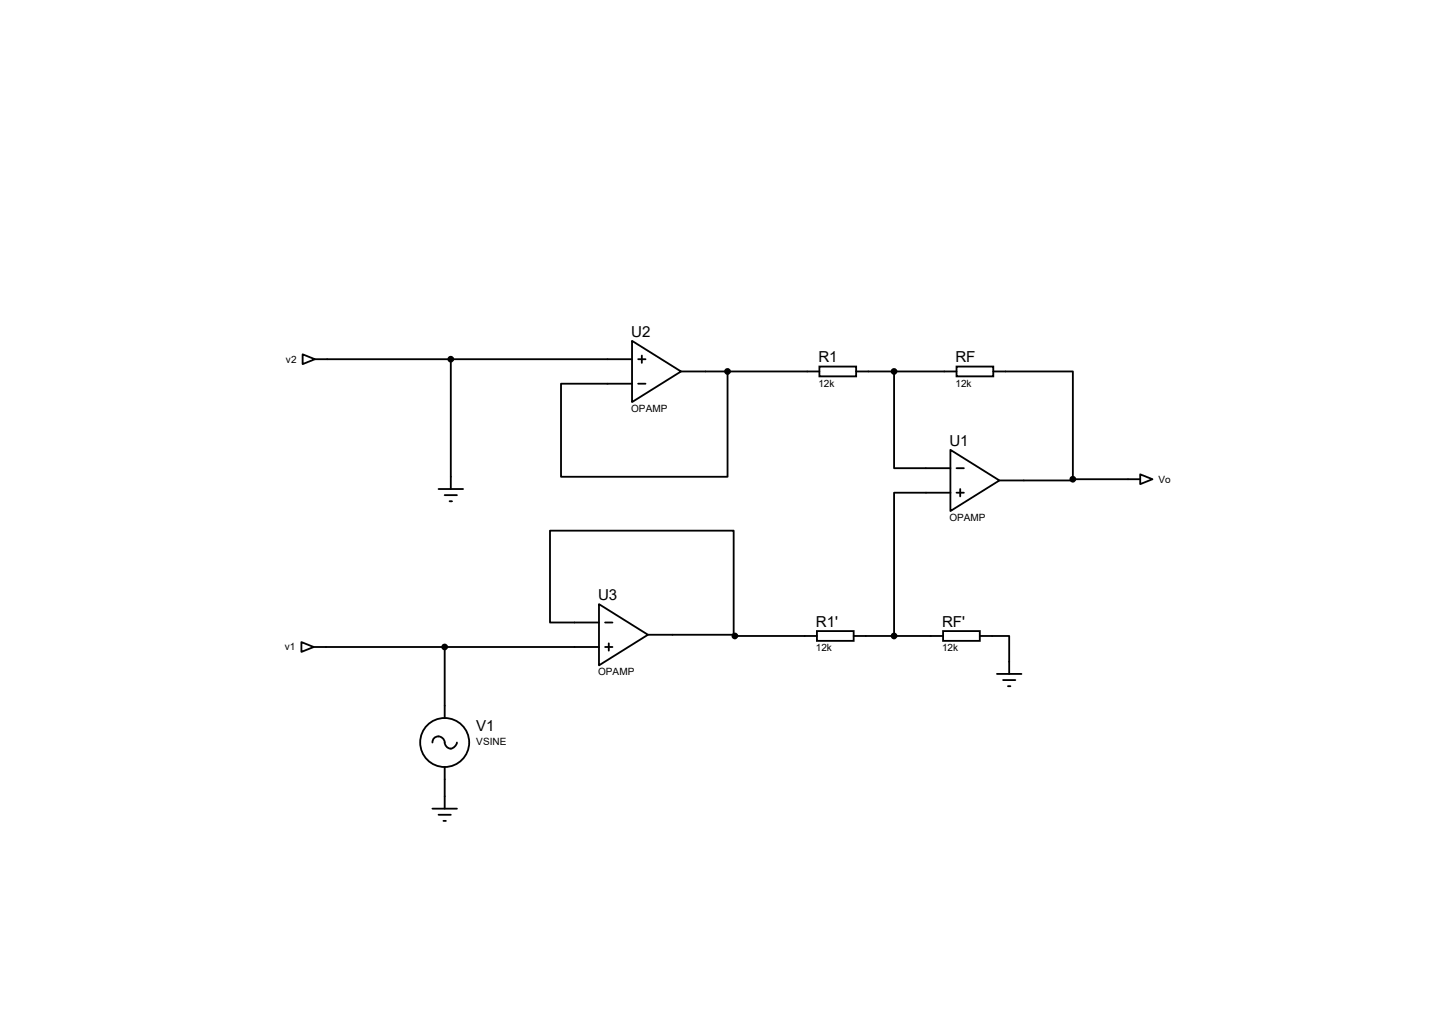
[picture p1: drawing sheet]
<svg xmlns="http://www.w3.org/2000/svg" width="297mm" height="210mm" viewBox="0 0 297 210" stroke-linecap="round" stroke-linejoin="round" font-family="sans-serif">
<g fill="none" stroke="#000" stroke-width=".38">
<path d="M62.8 73.5l2.5 1-2.5 1zM65.3 74.5h65.8M93.5 74.5v26.9M131.1 70.7l10.2 6.3-10.2 6.4zM132.4 74.5h1.5M132.4 79.6h1.5M133.1 73.7v1.6M141.3 77h28.7M150.9 77v21.9h-34.5v-19.3h14.7M170 76h7.6v2.1h-7.6zM177.6 77h20.8M185.5 77v20.1h11.6"/>
<path d="M198.4 76h7.6v2.1h-7.6zM206 77h16.5v22.4M197.1 93.3l10.2 6.4-10.2 6.3zM198.4 97.1h1.5M222.5 99.4v.3h-15.2M222.5 99.4h14M236.5 98.4l2.6 1-2.6 1zM91 101.4h5.1M92.2 102.7h2.6M93.3 104h.5M197.1 102.2h-11.6v29.7M198.4 102.2h1.5"/>
<path d="M199.2 101.4v1.6M62.5 133.2l2.6 1-2.6 1zM65.1 134.2h59.1M92.2 134.2v14.7M124.2 125.3l10.2 6.4-10.2 6.3zM124.2 129.1h-10.1v-19h38.1v21.8h.2M125.5 134.2h1.5M125.5 129.1h1.5M126.3 133.4v1.6M134.4 131.7h18v.2M152.4 131.9h17.1M169.5 130.9h7.6v2h-7.6z"/>
<path d="M177.1 131.9h18.5M195.6 130.9h7.6v2h-7.6zM203.2 131.9h6.1v7.9M206.8 139.8h5.1M89.7 154a1.32 1.32 0 0 1 1.5-1.3 1.32 1.32 0 0 1 1.1 1.6 1.26 1.26 0 0 0 1.4 1 1.26 1.26 0 0 0 1.1-1.3M92.2 159.1v8.6M208.1 141.1h2.5M209.1 142.3h.5M89.7 167.7h5.1M91 169h2.5M92 170.3h.5"/>
<circle cx="93.5" cy="74.5" r=".51"/>
<circle cx="150.9" cy="77" r=".51"/>
<circle cx="185.5" cy="77" r=".51"/>
<circle cx="222.5" cy="99.4" r=".51"/>
<circle cx="92.2" cy="134.2" r=".51"/>
<circle cx="152.4" cy="131.9" r=".51"/>
<circle cx="185.5" cy="131.9" r=".51"/>
<circle cx="92.2" cy="154" r="5.1"/>
</g>
<g fill="#000">
<circle cx="93.5" cy="74.5" r=".51"/>
<circle cx="150.9" cy="77" r=".51"/>
<circle cx="185.5" cy="77" r=".51"/>
<circle cx="222.5" cy="99.4" r=".51"/>
<circle cx="92.2" cy="134.2" r=".51"/>
<circle cx="152.4" cy="131.9" r=".51"/>
<circle cx="185.5" cy="131.9" r=".51"/>
</g>
<g font-size="3.1">
<text x="130.9" y="69.8">U2</text>
<text x="169.8" y="75.2">R1</text>
<text x="198.2" y="75.2">RF</text>
<text x="196.9" y="92.5">U1</text>
<text x="124.1" y="124.4">U3</text>
<text x="169.2" y="130">R1'</text>
<text x="195.4" y="130">RF'</text>
<text x="98.8" y="151.6">V1</text>
</g>
<g font-size="2.1">
<text x="59.3" y="75.2">v2</text>
<text x="169.8" y="80.2">12k</text>
<text x="198.2" y="80.2">12k</text>
<text x="130.9" y="85.5">OPAMP</text>
<text x="240.3" y="100.1">Vo</text>
<text x="196.9" y="108.1">OPAMP</text>
<text x="59.1" y="134.9">v1</text>
<text x="169.2" y="135">12k</text>
<text x="195.4" y="135">12k</text>
<text x="124.1" y="140.1">OPAMP</text>
<text x="98.8" y="154.4">VSINE</text>
</g>
</svg>
